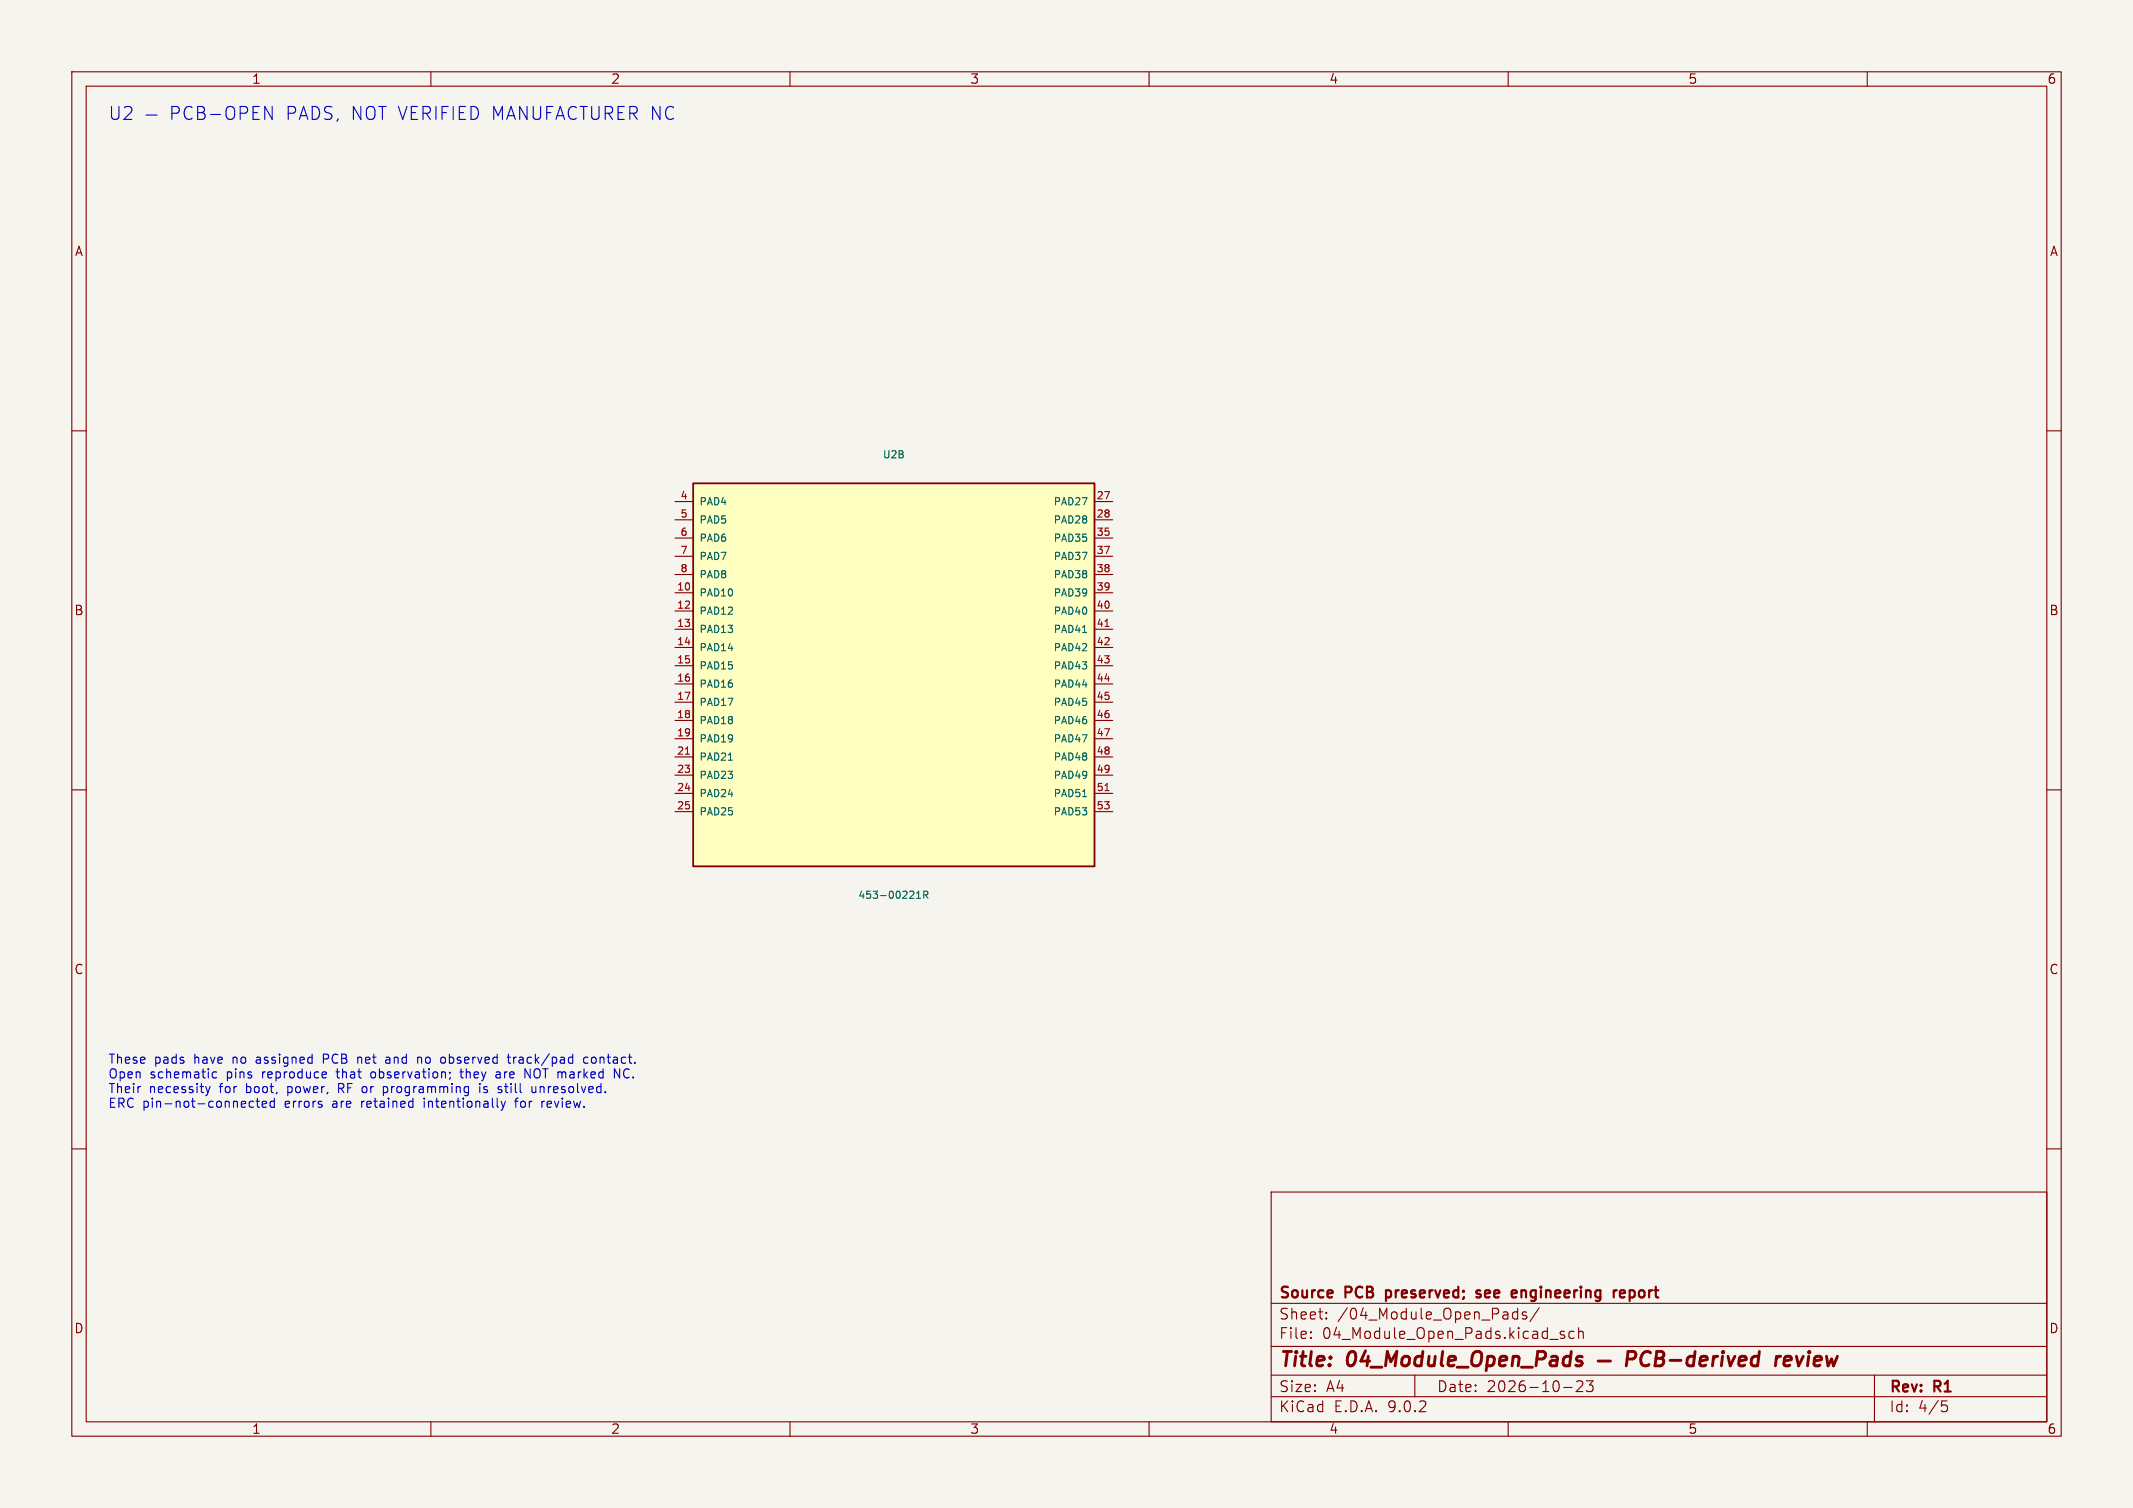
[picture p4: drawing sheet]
<svg xmlns="http://www.w3.org/2000/svg" width="297mm" height="210mm" viewBox="0 0 297 210" stroke-linecap="round" stroke-linejoin="round" font-family="sans-serif">
<path d="M0 0h297v210h-297z" fill="#f5f4ef" stroke="#f5f4ef" stroke-width=".14"/>
<g fill="none" stroke="#840000" stroke-width=".15">
<path d="M10 10h277v190h-277zM12 12h273v186h-273zM60 10v2M110 10v2M160 10v2M210 10v2M260 10v2M10 60h2M285 60h2M10 110h2M285 110h2M10 160h2"/>
<path d="M177 166h108v32h-108zM285 160h2M60 198v2M110 198v2M160 198v2M177 194.5h108M177 191.5h108M177 187.5h108M177 181.5h108M182.5 186.3h.1l-.1 .1M182.5 186.3v.1M182.5 185.5v.1"/>
<path d="M182.5 185.5h.1l-.1 .1M184.7 183.6v.1M184.7 183.6h-.1l.1 .1M184.7 182.8v.1M184.7 182.8h-.1l.1 .1M197 191.5v3M210 198v2M210.7 183.6l.2 .1 .4-.1M211.3 182.2v1.5M211.3 182.8l-.4-.1-.2 .1M212.5 182.8l-.3-.1-.2 .2v.2l.5 .2 .1 .1-.1 .2-.1 .1-.4-.1M214.3 182.1l-1.3 2"/>
<path d="M217.7 193.2h1.2M217.8 185.5l-.3-.1-.3 .2 .1 .2 .5 .2 .1 .1-.1 .2-.1 .1-.5-.1M219.2 185.5l-.5-.1-.2 .3v.4l.1 .2 .1 .1 .5-.1M219.7 192.3l.5 .1a.41 .41 0 0 1 .1 .5l-.8 .9h.9M219.8 185.5a.37 .37 0 0 1 .7 .1v.8M219.8 184.9v1.5M220.9 192.3h.9l-.5 .6a.41 .41 0 0 1 .5 .3v.3l-.1 .2-.6 .1-.2-.1M260 198v2M261 191.5v6.5M270.4 195.1h.7M270.5 195.7h.4l.3 .3v.3l-.2 .2-.5 .1"/>
</g>
<g fill="none" stroke="#840000" stroke-width=".4">
<path d="M219.8 189.5h.3l.1 .1 .1 .2-.1 .3-.2 .1M219.8 188.9l.5 .1M222.5 189.5h1.7M226.6 189.3h.7a.55 .55 0 0 0 .5-.5 .55 .55 0 0 0-.3-.6h-.8l-.3 2M229.8 188.4a.8 .8 0 0 0-.9-.1 .8 .8 0 0 0-.4 .8 .76 .76 0 0 0 .1 .9 .76 .76 0 0 0 .9 .1l.1-.1M230.6 189.2h.6M230.7 188.2h.7a.49 .49 0 0 1 .3 .5 .49 .49 0 0 1-.5 .5l.3 .1a.58 .58 0 0 1-.3 .9h-.8zM232.5 189.4h1.6M235.9 189a.66 .66 0 0 0-1 .3v.5l.1 .3 .2 .1 .6-.1M236 188.2l-.2 2M236.7 189.5l1-.1-.1-.4-.1-.1-.6 .1-.1 .2-.1 .7v.2l.2 .1 .6-.1M238.6 188.9l-.2 1.3"/>
<path d="M239.2 188.9a.59 .59 0 0 0-.6 .4M239.8 188.9l-.1 1.3M239.9 188.2v.2M239.9 188.2l-.1 .1 .1 .1M239.9 188.2l.1 .1-.1 .1M240.6 188.9l.3 1.3 .7-1.3M242.1 189.5l1-.1v-.4l-.2-.1-.6 .1-.1 .2-.1 .7 .1 .2 .1 .1 .6-.1M244.9 189a.66 .66 0 0 0-1 .3l-.1 .5 .2 .3 .2 .1 .5-.1M245 188.2l-.3 2M247.4 188.9l-.2 1.3M247.9 188.9a.59 .59 0 0 0-.6 .4M249.2 188.9l-.6 .1-.1 .2-.1 .7 .1 .2 .1 .1h.4"/>
<path d="M249.4 189.4l-1 .1"/>
</g>
<path d="M193 179.7v1.5M193.1 179.7l-.1 .1M206.1 179.8l-.3-.1-.2 .2v.2l.5 .2 .1 .1-.1 .2-.1 .1-.4-.1M211 179.7l.1 .1 .1 .2-.7 .2M225.1 179.7l-.3 .1M193 180.6l.1 .1M211.1 180.6l-.1 .1M225.6 180.2l.7-.2-.1-.2-.4-.1-.2 .2v.7l.2 .1 .4-.1" fill="none" stroke="#840000" stroke-width=".3"/>
<path d="M96.5 67.3h55.9v53.4h-55.9z" fill="#ffffc2"/>
<path d="M96.5 67.3h55.9v53.4h-55.9z" fill="none" stroke="#840000" stroke-width=".25"/>
<g fill="none" stroke="#840000" stroke-width=".15">
<path d="M94 69.9h2.5M94 72.4h2.5M94 74.9h2.5M94 77.5h2.5M152.4 69.9h2.5M152.4 72.4h2.5M152.4 74.9h2.5M152.4 77.5h2.5M94 80h2.5M94 82.6h2.5M94 85.1h2.5M94 87.6h2.5"/>
<path d="M94 90.2h2.5M94 92.7h2.5M94 95.3h2.5M94 97.8h2.5M152.4 80h2.5M152.4 82.6h2.5M152.4 85.1h2.5M152.4 87.6h2.5M152.4 90.2h2.5M152.4 92.7h2.5M152.4 95.3h2.5M152.4 97.8h2.5"/>
<path d="M94 100.3h2.5M94 102.9h2.5M94 105.4h2.5M94 108h2.5M94 110.5h2.5M94 113h2.5M152.4 100.3h2.5M152.4 102.9h2.5M152.4 105.4h2.5M152.4 108h2.5M152.4 110.5h2.5M152.4 113h2.5"/>
</g>
<path d="M150.7 88.1h.6M101.4 105.9h.6M150.7 110.9h.6M127.6 125.1h.6M127.6 124.4l.3-.3v1M128.6 124.6h.5l.1-.2v-.2l-.6-.1v1M128.9 124.6l.3 .5" fill="none" stroke="#006464" stroke-width=".15"/>
<path d="M153.9 87.2h.5M95.4 105h.6M153.9 110.1h.5" fill="none" stroke="#a90000" stroke-width=".15"/>
<g fill="none" stroke="#0000c2" stroke-width=".15">
<path d="M20.3 16h1.6M23.9 15.8h.7a.49 .49 0 0 0 .4-.5 .49 .49 0 0 0-.4-.5h-.7v1.8M26.8 15a.67 .67 0 0 0-.8-.1 .67 .67 0 0 0-.4 .7 .76 .76 0 0 0 .3 .8 .76 .76 0 0 0 .8 .1h.1M27.5 14.8h.6a.44 .44 0 0 1 .4 .5 .44 .44 0 0 1-.4 .4 .48 .48 0 0 1 .5 .4 .48 .48 0 0 1-.4 .5h-.7zM27.5 15.7h.6M29.3 15.9h1.4M31.6 15.1a.6 .6 0 0 1 .6-.3 .6 .6 0 0 1 .5 .6v.6a.6 .6 0 0 1-.6 .7 .6 .6 0 0 1-.6-.7zM33.4 15.8h.7a.49 .49 0 0 0 .4-.5 .49 .49 0 0 0-.4-.5h-.7v1.8M35.2 15.7h.6M36.1 14.8h-.9v1.8h.9M37.9 14.8v1.8l-1-1.8v1.8M28.6 151.3l.3 .9"/>
<path d="M28.9 152.2l-.1 .3-.2 .1M29.3 151.3l-.4 .9M30.2 149.3h-.4l-.2 .2v.4l.1 .2h.5M34.8 153.4l-.1 .2 .1 .5 .1 .1 .4-.1M35.8 152.9v1.1l.1 .1 .2 .1M36.6 153.4v.7h.5M37.1 153.4v.3l-.6 .1M37.7 153.4l-.1 .2 .1 .5 .1 .1 .4-.1M38.2 152.9v1.3M45 147.5h.5M45.3 149.3h.1l.1 .3-.6 .1M45.4 150.1h-.1"/>
<path d="M45.5 146.8h-.5v1.3M47.2 150.9v1.3M47.2 151.6h.4M50.2 147.2l-.4 .1M51.7 149.3l-.1 .2v.4l.1 .2M53.7 147.3h.5M53.9 151.4h.1M53.9 152l-.2 .2-.3-.1M54.3 147.5l-.4 .1a.25 .25 0 0 0-.2 .2 .25 .25 0 0 0 .2 .3l.4-.1M58.2 147.3h.4l.1 .8M59.1 153.4v.8M61.8 147.2l.2 .3v.3l-.2 .3"/>
<path d="M62.6 149.3v.2M62.7 150.1l-.1 .2M64 149.3h.5M64.2 148.8v1.1l.1 .2h.2M66.8 151.3v.9M67.4 151.5l.1 .2M67.4 152.1l.3 .1M69.1 149.3h.5M69.6 149.6h-.4a.25 .25 0 0 0-.2 .3 .25 .25 0 0 0 .2 .2h.4M69.8 153.4l.3 .8M69.8 151.8v.3M70.1 154.2l-.1 .3-.2 .1"/>
<path d="M70.3 151.3h.4M70.4 153.4l-.3 .8M70.6 147.2h.5M70.8 146.8v1.1l.1 .1 .2 .1M71.5 147.2v.9M71.6 153.4h.5M71.8 153.1v1.1M71.9 147.2l-.3 .1-.1 .2M73.8 148.8v1.3l-.7-1.3v1.3M74.1 151.3v.8l.3 .1 .2-.2M74.6 151.3v.9M75.5 153.4v.8"/>
<path d="M75.8 153.4h-.2l-.1 .2M81.9 147.3l-.4-.1-.2 .3v.3l.1 .2h.5M82.8 147.2l-.3 .1-.2 .2 .1 .5 .4 .1M86.3 148.8v1.3l-.7-1.3v1.3"/>
</g>
<g font-size="2.8" fill="#840000">
<text x="178" y="190.9">Title:</text>
<text x="187.7" y="190.9">04_Module_Open_Pads</text>
<text x="249.7" y="190.9">review</text>
</g>
<g font-size="2.5" fill="#0000c2">
<text x="15" y="17">U2</text>
<text x="39.9" y="17">PADS, NOT VERIFIED MANUFACTURER NC</text>
</g>
<g font-size="2.1" fill="#840000">
<text x="178" y="184">Sheet:</text>
<text x="178" y="181.2">Source</text>
<text x="186.2" y="184">/04_Module_Open_Pads/</text>
<text x="187.4" y="181.2">PCB</text>
<text x="193.6" y="181.2">preserved;</text>
<text x="206.9" y="181.2">see</text>
<text x="212.4" y="181.2">engineering</text>
<text x="227.1" y="181.2">report</text>
<text x="178" y="186.7">File:</text>
<text x="184.1" y="186.7">04_Module_Open_Pads.kicad_sch</text>
<text x="178" y="196.9">KiCad</text>
<text x="178" y="194.1">Size:</text>
<text x="184.7" y="194.1">A4</text>
<text x="185.7" y="196.9">E.D.A.</text>
<text x="193.3" y="196.9">9.0.2</text>
<text x="200" y="194.1">Date:</text>
<text x="207" y="194.1">2026-10-23</text>
<text x="263" y="194.3">Rev:</text>
<text x="263" y="196.9">Id:</text>
<text x="267.1" y="196.9">4/5</text>
<text x="269.4" y="194.3">R1</text>
</g>
<g font-size="1.8" fill="#840000">
<text x="35" y="11.9">1</text>
<text x="85" y="11.9">2</text>
<text x="135" y="11.9">3</text>
<text x="185" y="11.9">4</text>
<text x="235" y="11.9">5</text>
<text x="285" y="11.9">6</text>
<text x="10.3" y="35.9">A</text>
<text x="285.3" y="35.9">A</text>
<text x="10.3" y="85.9">B</text>
<text x="285.3" y="85.9">B</text>
<text x="10.3" y="135.9">C</text>
<text x="285.3" y="135.9">C</text>
<text x="10.3" y="185.9">D</text>
<text x="285.3" y="185.9">D</text>
<text x="35" y="199.9">1</text>
<text x="85" y="199.9">2</text>
<text x="135" y="199.9">3</text>
<text x="185" y="199.9">4</text>
<text x="235" y="199.9">5</text>
<text x="285" y="199.9">6</text>
</g>
<g font-size="1.8" fill="#0000c2">
<text x="15" y="148.5">These</text>
<text x="21.5" y="148.5">pads</text>
<text x="27.1" y="148.5">have</text>
<text x="32.7" y="148.5">no</text>
<text x="36.1" y="148.5">assigned</text>
<text x="45.6" y="148.5">PCB</text>
<text x="50.6" y="148.5">net</text>
<text x="54.8" y="148.5">and</text>
<text x="59.4" y="148.5">no</text>
<text x="62.9" y="148.5">observed</text>
<text x="72.4" y="148.5">track/pad</text>
<text x="83.2" y="148.5">contact.</text>
<text x="15" y="150.5">Open</text>
<text x="15" y="152.6">Their</text>
<text x="15" y="154.6">ERC pin-not-connected</text>
<text x="20.8" y="152.6">necessity</text>
<text x="20.9" y="150.5">schematic</text>
<text x="30.7" y="152.6">for</text>
<text x="31.7" y="150.5">pins</text>
<text x="34.5" y="152.6">boot,</text>
<text x="36.8" y="150.5">reproduce</text>
<text x="39.8" y="154.6">errors</text>
<text x="40.5" y="152.6">power,</text>
<text x="46.6" y="154.6">are</text>
<text x="47.4" y="150.5">that</text>
<text x="47.8" y="152.6">RF or</text>
<text x="50.8" y="154.6">retained</text>
<text x="52.3" y="150.5">observation;</text>
<text x="54.4" y="152.6">programming</text>
<text x="59.7" y="154.6">intentionally</text>
<text x="65" y="150.5">they</text>
<text x="68" y="152.6">is</text>
<text x="70.1" y="150.5">are</text>
<text x="70.8" y="152.6">still</text>
<text x="72.6" y="154.6">for</text>
<text x="74.3" y="150.5">NOT marked</text>
<text x="75.7" y="152.6">unresolved.</text>
<text x="76.5" y="154.6">review.</text>
<text x="87.2" y="150.5">NC.</text>
</g>
<g font-size="1.4" fill="#006464">
<text x="122.8" y="64">U2B</text>
<text x="97.3" y="70.6">PAD4</text>
<text x="146.6" y="70.6">PAD27</text>
<text x="97.3" y="73.1">PAD5</text>
<text x="97.3" y="75.7">PAD6</text>
<text x="146.6" y="73.1">PAD28</text>
<text x="146.6" y="75.7">PAD35</text>
<text x="97.3" y="78.2">PAD7</text>
<text x="97.3" y="80.7">PAD8</text>
<text x="97.3" y="83.3">PAD10</text>
<text x="146.6" y="78.2">PAD37</text>
<text x="146.6" y="80.7">PAD38</text>
<text x="146.6" y="83.3">PAD39</text>
<text x="97.3" y="85.8">PAD12</text>
<text x="97.3" y="88.4">PAD13</text>
<text x="146.6" y="85.8">PAD40</text>
<text x="146.6" y="88.4">PAD41</text>
<text x="97.3" y="90.9">PAD14</text>
<text x="97.3" y="93.4">PAD15</text>
<text x="97.3" y="96">PAD16</text>
<text x="146.6" y="90.9">PAD42</text>
<text x="146.6" y="93.4">PAD43</text>
<text x="146.6" y="96">PAD44</text>
<text x="97.3" y="98.5">PAD17</text>
<text x="97.3" y="101.1">PAD18</text>
<text x="146.6" y="98.5">PAD45</text>
<text x="146.6" y="101.1">PAD46</text>
<text x="97.3" y="103.6">PAD19</text>
<text x="97.3" y="106.1">PAD21</text>
<text x="146.6" y="103.6">PAD47</text>
<text x="146.6" y="106.1">PAD48</text>
<text x="97.3" y="108.7">PAD23</text>
<text x="97.3" y="111.2">PAD24</text>
<text x="97.3" y="113.8">PAD25</text>
<text x="146.6" y="108.7">PAD49</text>
<text x="146.6" y="111.2">PAD51</text>
<text x="146.6" y="113.8">PAD53</text>
<text x="119.4" y="125.4">453-00221R</text>
</g>
<g font-size="1.4" fill="#a90000">
<text x="94.6" y="69.6">4</text>
<text x="152.6" y="69.6">27</text>
<text x="94.6" y="72.1">5</text>
<text x="94.6" y="74.7">6</text>
<text x="94.6" y="77.2">7</text>
<text x="152.6" y="72.1">28</text>
<text x="152.6" y="74.7">35</text>
<text x="152.6" y="77.2">37</text>
<text x="94.2" y="82.3">10</text>
<text x="94.6" y="79.8">8</text>
<text x="152.6" y="79.8">38</text>
<text x="152.6" y="82.3">39</text>
<text x="94.2" y="84.8">12</text>
<text x="94.2" y="87.4">13</text>
<text x="94.2" y="89.9">14</text>
<text x="152.6" y="84.8">40</text>
<text x="152.6" y="87.4">41</text>
<text x="152.6" y="89.9">42</text>
<text x="94.2" y="92.5">15</text>
<text x="94.2" y="95">16</text>
<text x="152.6" y="92.5">43</text>
<text x="152.6" y="95">44</text>
<text x="94.2" y="97.5">17</text>
<text x="94.2" y="100.1">18</text>
<text x="152.6" y="97.5">45</text>
<text x="152.6" y="100.1">46</text>
<text x="94.2" y="102.6">19</text>
<text x="94.2" y="105.2">21</text>
<text x="94.2" y="107.7">23</text>
<text x="152.6" y="102.6">47</text>
<text x="152.6" y="105.2">48</text>
<text x="152.6" y="107.7">49</text>
<text x="94.2" y="110.2">24</text>
<text x="94.2" y="112.8">25</text>
<text x="152.6" y="110.2">51</text>
<text x="152.6" y="112.8">53</text>
</g>
</svg>
